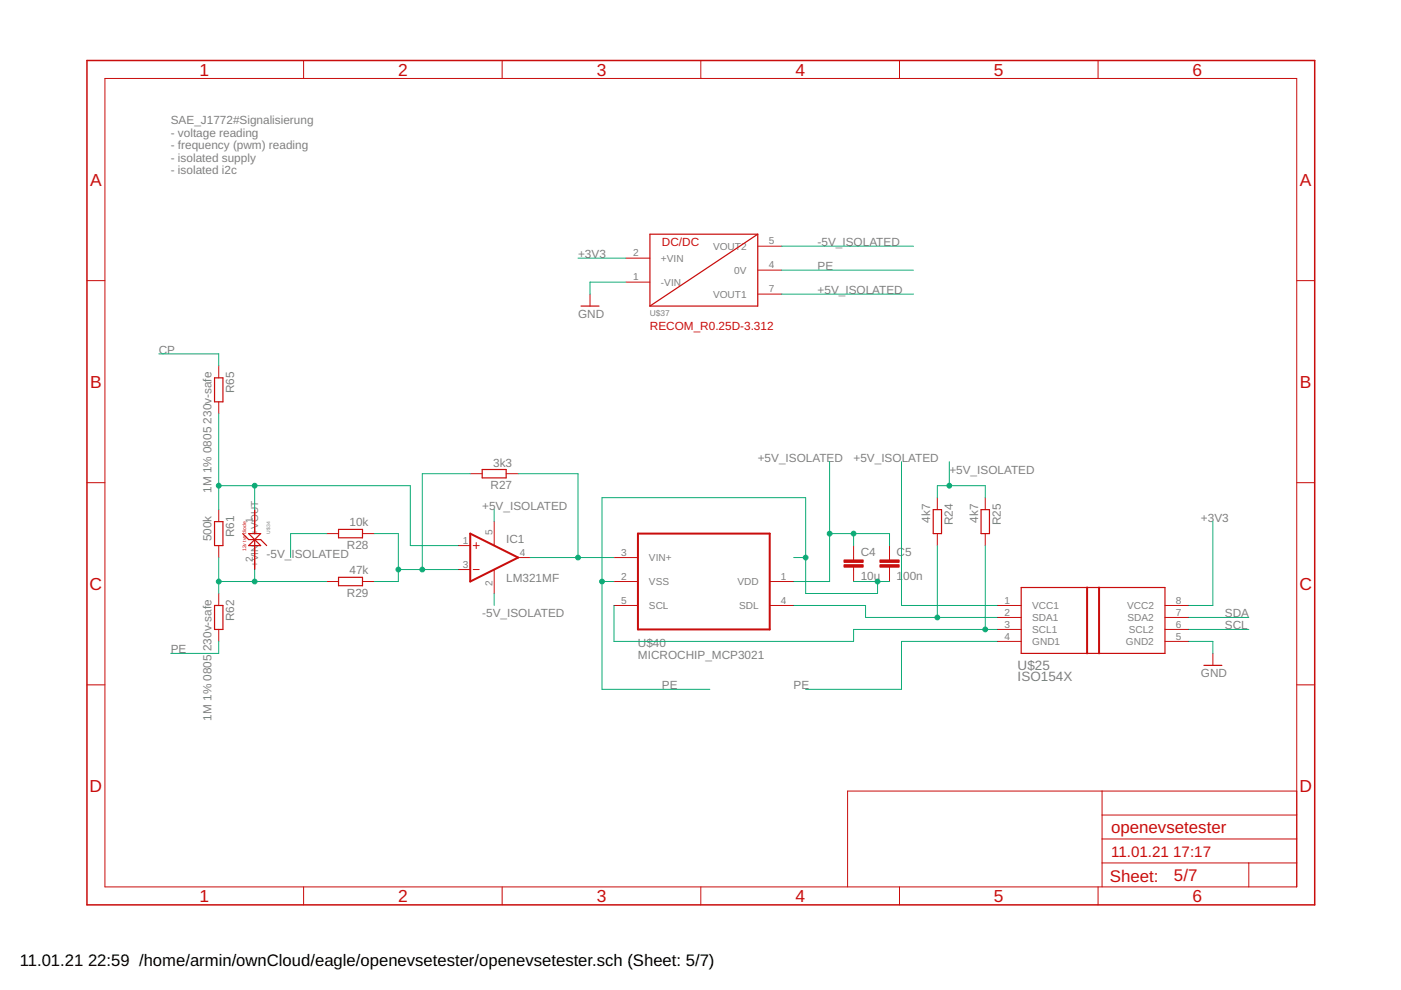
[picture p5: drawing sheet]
<svg xmlns="http://www.w3.org/2000/svg" width="297mm" height="210mm" viewBox="0 0 297 210" stroke-linecap="round" stroke-linejoin="round" font-family="sans-serif">
<g fill="none" stroke="#c90d0c" stroke-width=".21">
<path d="M22.2 16.6h252.7v171.4h-252.7zM64.4 12.8v3.8M106.5 12.8v3.8M148.6 12.8v3.8M190.7 12.8v3.8M232.8 12.8v3.8M18.4 59.5h3.8M132.7 54.7h5.1M132.7 59.8h5.1M160.7 52.2h5M160.7 57.3h5M274.9 59.5h3.8"/>
<path d="M46.4 77.6v2.5M125.1 62.4v2.5M160.7 62.4h5M46.4 85.2v2.5M18.4 102.3h3.8M46.4 108.1v2.5M46.4 115.7v2.5M54 108.1v5M54 115.7v5.1M69.2 113.1h2.6M76.9 113.1h2.5M97.2 115.7h2.5"/>
<path d="M99.7 100.4h2.5M100.3 115.7h1.3M101 115v1.3M104.8 110.6v5.1M107.3 100.4h2.6M109.9 118.2h2.5M130.2 118.2h5.1M181 115.7v3M188.6 115.7v3M198.7 105.5v2.6M198.7 113.1v2.6M208.9 105.5v2.6"/>
<path d="M208.9 113.1v2.6M274.9 102.3h3.8M46.4 125.8v2.6M46.4 133.5v2.5M69.2 123.3h2.6M76.9 123.3h2.5M97.2 120.8h2.5M100.3 120.8h1.3M104.8 120.8v5M130.2 123.3h5.1M130.2 128.4h5.1M163.2 123.3h5.1"/>
<path d="M163.2 128.4h5.1M181 120.2v3.1M188.6 120.2v3.1M211.4 128.4h5.1M211.4 130.9h5.1M211.4 133.5h5.1M211.4 136h5.1M247 128.4h5.1M247 130.9h5.1M247 133.5h5.1M247 136h5.1M257.2 138.5v2.6"/>
<path d="M18.4 145.2h3.8M274.9 145.2h3.8M233.7 167.7v20.3M233.7 177.9h41.2M233.7 172.8h41.2M274.9 167.7h-95.2v20.3M64.4 188v3.9M106.5 188v3.9M148.6 188v3.9M190.7 188v3.9M232.8 188v3.9M233.7 183h41.2"/>
<path d="M264.8 183v5"/>
</g>
<path d="M18.4 12.8h260.3v179.1h-260.3z" fill="none" stroke="#c90d0c" stroke-width=".32"/>
<path d="M99.7 113.1l10.2 5.1-10.2 5.1zM135.3 113.1h27.9v20.4h-27.9zM230.5 124.6v13.9M233 124.6v13.9" fill="none" stroke="#c90d0c" stroke-width=".42"/>
<g fill="none" stroke="#c90d0c" stroke-width=".25">
<path d="M160.7 49.7v15.2h-22.9M160.7 49.7h-22.9v15.2M160.7 49.7l-22.9 15.2M123.2 64.9h3.8M45.5 80.1h1.8v5.1h-1.8zM102.2 99.5h5.1v1.8h-5.1zM45.5 110.6h1.8v5.1h-1.8zM51.5 113.1l1.2 1.3h2.6l1.2 1.3M52.7 113.1h2.6l-2.6 2.6h2.6zM54 108.1v5M54 114.4v6.4M71.8 112.2h5.1v1.8h-5.1z"/>
<path d="M197.9 108.1h1.7v5h-1.7zM208 108.1h1.8v5h-1.8zM45.5 128.4h1.8v5.1h-1.8zM71.8 122.4h5.1v1.8h-5.1zM216.5 124.6h30.5v13.9h-30.5zM255.2 141.1h3.9"/>
</g>
<g fill="#c90d0c" stroke="#c90d0c" stroke-width=".21">
<path d="M178.9 119.7h4.1v.5h-4.1z"/>
<path d="M178.9 118.7h4.1v.5h-4.1z"/>
<path d="M186.6 119.7h4v.5h-4z"/>
<path d="M186.6 118.7h4v.5h-4z"/>
</g>
<g fill="none" stroke="#0dab76" stroke-width=".21">
<path d="M122.6 54.7h10.1M132.7 59.8h-7.6v2.6M165.7 57.3h28M165.7 52.2h28M33.7 75h12.7v2.6M165.7 62.4h28M46.4 87.7v20.4M175.9 97.9v25.4h-7.6M191.1 97.9v30.5h20.3M201.3 97.9v5.1M46.4 118.2v7.6M46.4 103h40.6v12.7h10.2"/>
<path d="M54 103v5.1M69.2 113.1h-7.6v5.1M79.4 113.1h5.1v10.2h-5.1M99.7 100.4h-10.2v20.4M104.8 108.1v2.5M109.9 100.4h12.7v17.8M112.4 118.2h17.8M168.3 118.2h2.5M175.9 113.1h12.7v2.6M181 113.1v2.6M198.7 105.5v-2.5h10.2v2.5M198.7 115.7v15.2"/>
<path d="M208.9 115.7v17.8M257.2 110.6v17.8h-5.1M46.4 123.3h22.8M46.4 136v2.5h-10.2M54 120.8v2.5M84.5 120.8h12.7M104.8 125.8v2.6M127.6 123.3h2.6M130.2 128.4v7.6h50.8v-2.5h30.4M168.3 128.4h15.2v2.5h27.9M181 123.3h7.6M186.1 123.3v2.5h-15.3v-20.3h-43.2v40.7h22.9"/>
<path d="M211.4 136h-20.3v10.2h-20.3M252.1 136h5.1v2.5M252.1 130.9h12.7M252.1 133.5h12.7"/>
</g>
<g fill="#0dab76" stroke="#0dab76" stroke-width=".21">
<circle cx="89.5" cy="120.8" r=".51"/>
<circle cx="84.5" cy="120.8" r=".51"/>
<circle cx="127.6" cy="123.3" r=".51"/>
<circle cx="186.1" cy="123.3" r=".51"/>
<circle cx="170.8" cy="118.2" r=".51"/>
<circle cx="122.6" cy="118.2" r=".51"/>
<circle cx="198.7" cy="130.9" r=".51"/>
<circle cx="208.9" cy="133.5" r=".51"/>
<circle cx="201.3" cy="103" r=".51"/>
<circle cx="175.9" cy="113.1" r=".51"/>
<circle cx="181" cy="113.1" r=".51"/>
<circle cx="46.4" cy="123.3" r=".51"/>
<circle cx="54" cy="123.3" r=".51"/>
<circle cx="46.4" cy="103" r=".51"/>
<circle cx="54" cy="103" r=".51"/>
</g>
<g font-size="3.7" fill="#c90d0c">
<text x="42.3" y="16">1</text>
<text x="84.4" y="16">2</text>
<text x="126.5" y="16">3</text>
<text x="168.6" y="16">4</text>
<text x="210.7" y="16">5</text>
<text x="252.9" y="16">6</text>
<text x="19.1" y="39.4">A</text>
<text x="275.6" y="39.4">A</text>
<text x="19.1" y="82.2">B</text>
<text x="275.6" y="82.2">B</text>
<text x="19" y="125.1">C</text>
<text x="275.5" y="125.1">C</text>
<text x="19" y="167.9">D</text>
<text x="275.5" y="167.9">D</text>
<text x="42.3" y="191.2">1</text>
<text x="84.4" y="191.2">2</text>
<text x="126.5" y="191.2">3</text>
<text x="168.6" y="191.2">4</text>
<text x="210.7" y="191.2">5</text>
<text x="252.9" y="191.2">6</text>
</g>
<g font-size="3.6" fill="#c90d0c">
<text x="235.6" y="176.6">openevsetester</text>
<text x="235.3" y="186.9">Sheet:</text>
<text x="248.9" y="186.8">5/7</text>
</g>
<g font-size="3.5">
<text x="4.2" y="204.7">11.01.21</text>
<text x="18.7" y="204.7">22:59 /home/armin/ownCloud/eagle/openevsetester/openevsetester.sch (Sheet: 5/7)</text>
</g>
<g font-size="3.2" fill="#c90d0c">
<text x="235.6" y="181.7">11.01.21</text>
<text x="248.7" y="181.7">17:17</text>
</g>
<g font-size="2.9" fill="#808080">
<text x="215.8" y="142.1">U$25</text>
<text x="215.8" y="144.4">ISO154X</text>
</g>
<g font-size="2.5" fill="#808080">
<text x="36.2" y="26.3">SAE_J1772#Signalisierung</text>
<text x="36.2" y="29">- voltage reading</text>
<text x="36.2" y="31.6">- frequency (pwm) reading</text>
<text x="36.2" y="34.3">- isolated supply</text>
<text x="36.2" y="37">- isolated i2c</text>
<text x="173.3" y="52.2">-5V_ISOLATED</text>
<text x="122.6" y="54.7">+3V3</text>
<text x="173.3" y="57.3">PE</text>
<text x="173.3" y="62.3">+5V_ISOLATED</text>
<text x="122.6" y="67.4">GND</text>
<text x="33.7" y="75">CP</text>
<text x="49.6" y="83.4" transform="rotate(-90 49.6 83.4)">R65</text>
<text x="44.8" y="89.8" transform="rotate(-90 44.8 89.8)">230v-safe</text>
<text x="104.6" y="98.9">3k3</text>
<text x="160.7" y="97.9">+5V_ISOLATED</text>
<text x="181" y="97.9">+5V_ISO</text>
<text x="191.2" y="97.9">LATED</text>
<text x="201.3" y="100.4">+5V_ISOLATED</text>
<text x="44.8" y="104.5" transform="rotate(-90 44.8 104.5)">1M 1% 0805</text>
<text x="104" y="103.7">R27</text>
<text x="49.6" y="113.9" transform="rotate(-90 49.6 113.9)">R61</text>
<text x="74.1" y="111.6">10k</text>
<text x="102.2" y="108.1">+5</text>
<text x="105.1" y="108.1">V_ISOLATED</text>
<text x="197.2" y="110.8" transform="rotate(-90 197.2 110.8)">4k7</text>
<text x="202" y="111.4" transform="rotate(-90 202 111.4)">R24</text>
<text x="207.4" y="110.8" transform="rotate(-90 207.4 110.8)">4k7</text>
<text x="212.2" y="111.4" transform="rotate(-90 212.2 111.4)">R25</text>
<text x="254.6" y="110.6">+3V3</text>
<text x="44.8" y="114.7" transform="rotate(-90 44.8 114.7)">500k</text>
<text x="56.5" y="118.2">-5V_</text>
<text x="61.8" y="118.2">ISOLATED</text>
<text x="73.5" y="116.4">R28</text>
<text x="107.3" y="115">IC1</text>
<text x="182.5" y="117.8">C4</text>
<text x="190.1" y="117.8">C5</text>
<text x="74.1" y="121.8">47k</text>
<text x="107.3" y="123.3">LM321MF</text>
<text x="182.5" y="122.9">10u</text>
<text x="190.1" y="122.9">1</text>
<text x="191.5" y="122.9">00n</text>
<text x="49.6" y="131.7" transform="rotate(-90 49.6 131.7)">R62</text>
<text x="73.5" y="126.6">R29</text>
<text x="102.2" y="130.9">-5V_ISOLATED</text>
<text x="259.7" y="130.9">SDA</text>
<text x="135.3" y="137.3">U$40</text>
<text x="259.7" y="133.4">SCL</text>
<text x="36.2" y="138.5">PE</text>
<text x="44.8" y="138.1" transform="rotate(-90 44.8 138.1)">230v-safe</text>
<text x="135.3" y="139.8">MICROCHIP_MCP3021</text>
<text x="254.6" y="143.6">GND</text>
<text x="140.3" y="146.1">PE</text>
<text x="168.3" y="146.1">PE</text>
<text x="44.8" y="152.8" transform="rotate(-90 44.8 152.8)">1M 1% 0805</text>
</g>
<g font-size="2.5" fill="#c90d0c">
<text x="140.3" y="52.2">DC/DC</text>
<text x="137.8" y="70">RECOM_R0.25D-3.312</text>
</g>
<g font-size="2.1" fill="#808080">
<text x="151.2" y="53">VOUT2</text>
<text x="163" y="51.8">5</text>
<text x="134.3" y="54.4">2</text>
<text x="134.3" y="59.5">1</text>
<text x="140.1" y="55.5">+VIN</text>
<text x="155.7" y="58">0V</text>
<text x="163" y="56.9">4</text>
<text x="140.1" y="60.6">-VIN</text>
<text x="151.2" y="63.1">VOUT1</text>
<text x="163" y="62">7</text>
<text x="53.6" y="110.8" transform="rotate(-90 53.6 110.8)">1</text>
<text x="54.8" y="113.3" transform="rotate(-90 54.8 113.3)">+VOUT</text>
<text x="104.4" y="113.3" transform="rotate(-90 104.4 113.3)">5</text>
<text x="53.6" y="119.2" transform="rotate(-90 53.6 119.2)">2</text>
<text x="98.2" y="115.3">1</text>
<text x="110.2" y="117.9">4</text>
<text x="131.7" y="117.9">3</text>
<text x="137.6" y="119">VIN+</text>
<text x="54.8" y="120.3" transform="rotate(-90 54.8 120.3)">+VIN</text>
<text x="98.2" y="120.4">3</text>
<text x="104.4" y="124.3" transform="rotate(-90 104.4 124.3)">2</text>
<text x="131.7" y="122.9">2</text>
<text x="137.6" y="124.1">VSS</text>
<text x="156.3" y="124.1">VDD</text>
<text x="165.5" y="122.9">1</text>
<text x="131.7" y="128">5</text>
<text x="137.6" y="129.1">SCL</text>
<text x="156.7" y="129.1">SDL</text>
<text x="165.5" y="128">4</text>
<text x="213" y="128">1</text>
<text x="213" y="130.6">2</text>
<text x="218.9" y="129.1">VCC1</text>
<text x="218.9" y="131.7">SDA1</text>
<text x="239" y="129.1">VCC2</text>
<text x="239.1" y="131.7">SDA2</text>
<text x="249.3" y="128">8</text>
<text x="249.3" y="130.6">7</text>
<text x="213" y="133.1">3</text>
<text x="213" y="135.6">4</text>
<text x="218.9" y="134.2">SCL1</text>
<text x="218.9" y="136.8">GND1</text>
<text x="238.7" y="136.8">GND2</text>
<text x="239.3" y="134.2">SCL2</text>
<text x="249.3" y="135.6">5</text>
<text x="249.3" y="133.1">6</text>
</g>
<text font-size="1.8" fill="#808080" x="137.8" y="66.9">U$37</text>
<text font-size="1.1" fill="#808080" x="57.3" y="113.1" transform="rotate(-90 57.3 113.1)">U$34</text>
<text font-size="1.1" fill="#c90d0c" x="52.2" y="116.8" transform="rotate(-90 52.2 116.8)">12v tvs diode</text>
</svg>
